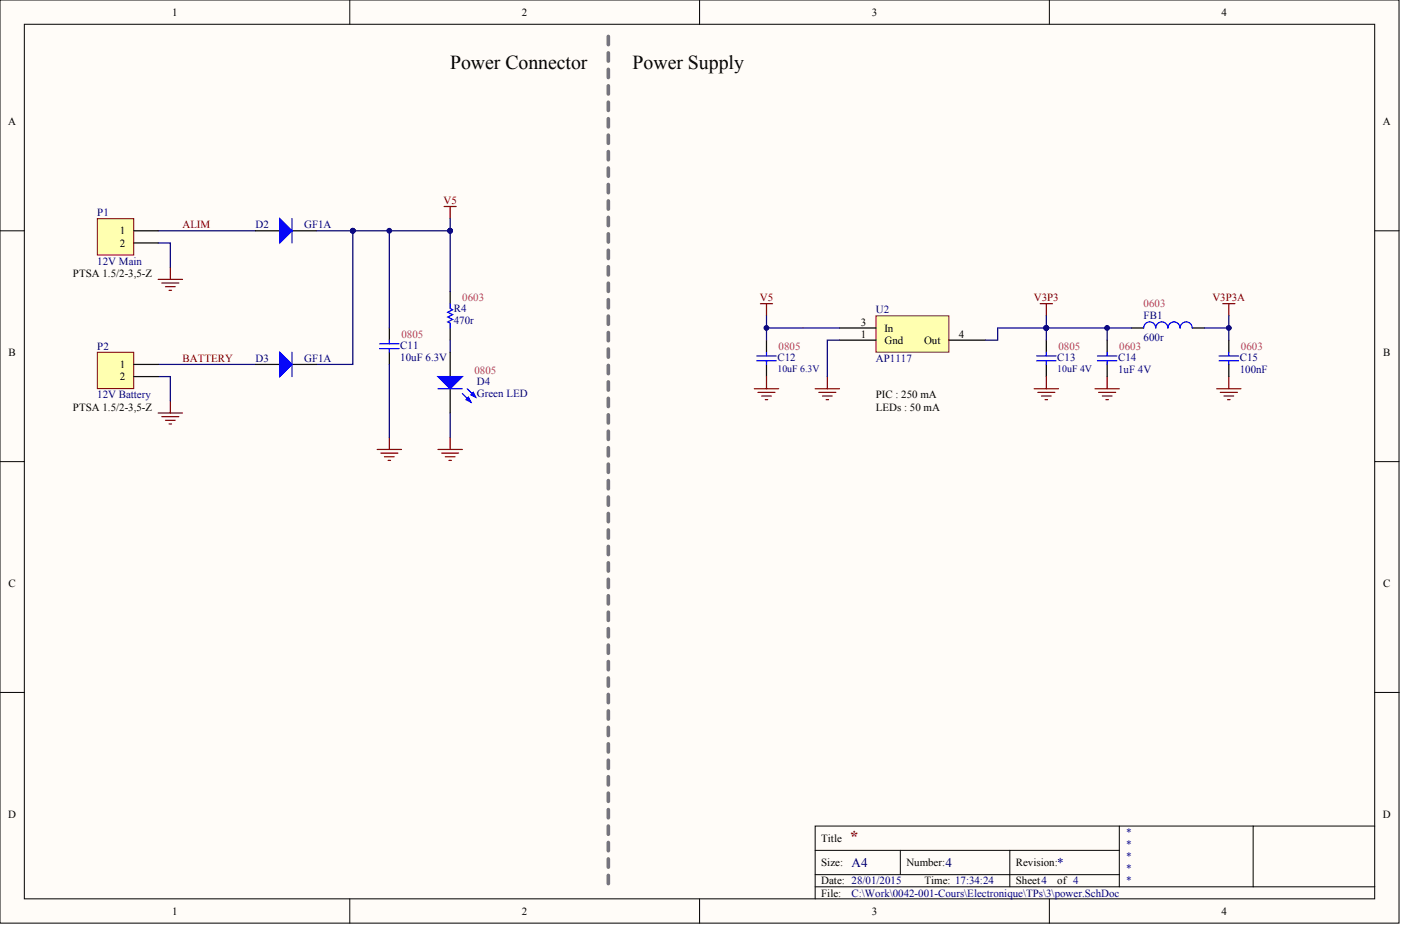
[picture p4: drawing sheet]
<svg xmlns="http://www.w3.org/2000/svg" width="488mm" height="322mm" viewBox="0 0 488 322" stroke-linecap="round" stroke-linejoin="round" font-family="sans-serif">
<g fill="#fffcf8" stroke="#000" stroke-width=".35">
<path d="M0 0h486.9v321.4h-486.9z"/>
<path d="M8.5 8.5h469.9v304.5h-469.9z"/>
</g>
<g fill="none" stroke="#000" stroke-width=".35">
<path d="M121.7 0v8.5M243.4 0v8.5M365.2 0v8.5M0 80.4h8.5M478.4 80.4h8.5M0 160.7h8.5M478.4 160.7h8.5M0 241.1h8.5M478.4 241.1h8.5M283.7 296.1h105.8M313.3 296.1v8.5M351.4 296.1v12.7"/>
<path d="M389.5 287.6v21.2M436.1 287.6h-152.4v25.4M478.4 287.6h-42.3v21.2M121.7 313v8.5M243.4 313v8.5M283.7 308.8h194.7M283.7 304.6h105.8M365.2 313v8.5"/>
</g>
<g fill="none" stroke="#000" stroke-width=".42">
<path d="M135.5 114.2v4.2M156.7 101.5v4.2M156.7 114.2v4.2M266.7 118.4v4.3M364.1 118.4v4.3M385.3 118.4v4.3M393.7 114.2h4.3M414.9 114.2h4.3M427.6 118.4v4.3M135.5 122.7v4.2M266.7 126.9v4.2M364.1 126.9v4.2"/>
<path d="M385.3 126.9v4.2M427.6 126.9v4.2"/>
</g>
<g fill="none" stroke="#00f" stroke-width=".42">
<path d="M132.1 119.7h6.8M135.5 118.4v1.3M156.7 105.7v1.7l.8 .5-1.7 .8 1.7 .9-1.7 .8 1.7 .8-1.7 .9 .9 .4v1.7M406.4 114.2a2.12 2.12 0 0 0-2.1-2.1 2.12 2.12 0 0 0-2.1 2.1 2.1 2.1 0 0 0-2.1-2.1 2.1 2.1 0 0 0-2.1 2.1M410.6 114.2a2.1 2.1 0 0 0-2.1-2.1 2.1 2.1 0 0 0-2 2.1M414.9 114.2a2.1 2.1 0 0 0-2.1-2.1 2.1 2.1 0 0 0-2.1 2.1M132.1 121.4h6.8M135.5 121.4v1.3M263.3 123.9h6.8M263.3 125.6h6.8M266.7 122.7v1.2M266.7 125.6v1.3"/>
<path d="M360.7 123.9h6.8M360.7 125.6h6.8M364.1 122.7v1.2M364.1 125.6v1.3M381.9 123.9h6.8M381.9 125.6h6.8M385.3 122.7v1.2M385.3 125.6v1.3M424.2 123.9h6.8M424.2 125.6h6.8M427.6 122.7v1.2M427.6 125.6v1.3"/>
</g>
<g fill="none" stroke="#800000" stroke-width=".42">
<path d="M154.5 71.9h4.3M156.7 71.9v4.2M55 97.3h8.5M56.3 98.6h5.9M57.6 99.8h3.4M59.3 93.1v4.2M58.9 101.1h.8M264.6 105.7h4.3M266.7 105.7v4.3M362 105.7h4.2M364.1 105.7v4.3M425.5 105.7h4.2"/>
<path d="M427.6 105.7v4.3M262.5 135.4h8.5M263.8 136.6h5.9M265 137.9h3.4M266.3 139.2h.9M266.7 131.1v4.3M283.7 135.4h8.4M284.9 136.6h6M286.2 137.9h3.4M287.5 139.2h.8M287.9 131.1v4.3M359.9 135.4h8.4"/>
<path d="M361.1 136.6h6M362.4 137.9h3.4M363.7 139.2h.8M364.1 131.1v4.3M381 135.4h8.5M382.3 136.6h5.9M383.6 137.9h3.4M384.9 139.2h.8M385.3 131.1v4.3M423.4 135.4h8.5M424.7 136.6h5.9M425.9 137.9h3.4"/>
<path d="M427.2 139.2h.8M427.6 131.1v4.3M131.2 156.5h8.5M132.5 157.8h5.9M133.8 159h3.4M135.5 152.3v4.2M152.4 156.5h8.5M153.7 157.8h5.9M155 159h3.3M156.7 152.3v4.2M135.1 160.3h.8M156.2 160.3h.9"/>
</g>
<g fill="none" stroke="#000080" stroke-width=".42">
<path d="M156.7 76.1v25.4M55 84.6h4.3v8.5M55 80.4h33.9M110.1 80.4h46.6M122.8 80.4v46.5h-12.7M135.5 80.4v33.8M156.7 118.4v4.3M266.7 110v8.4M266.7 114.2h12.7M347.2 114.2h16.9M364.1 110v8.4M135.5 126.9v25.4"/>
<path d="M156.7 143.8v8.5"/>
</g>
<g fill="#000080" stroke="#000080" stroke-width=".35">
<circle cx="122.8" cy="80.3" r=".83"/>
<circle cx="135.5" cy="80.3" r=".83"/>
<circle cx="156.6" cy="80.3" r=".83"/>
<circle cx="364.1" cy="114.2" r=".83"/>
<circle cx="266.7" cy="114.2" r=".83"/>
<circle cx="385.3" cy="114.2" r=".83"/>
<circle cx="427.6" cy="114.2" r=".83"/>
</g>
<path d="M364.1 114.2h29.6M385.3 114.2v4.2M419.2 114.2h8.4M427.6 110v8.4" fill="none" stroke="#11037f" stroke-width=".42"/>
<path d="M304.8 110h25.4v12.6h-25.4z" fill="#ffffb0" stroke="#800000" stroke-width=".35"/>
<path d="M292.1 114.2h12.7M292.1 118.4h12.7M330.2 118.4h12.7" fill="none" stroke="#000" stroke-width=".42"/>
<path d="M279.4 114.2h12.7M292.1 118.4h-4.2v12.7M347.2 114.2v4.2h-4.3" fill="none" stroke="#11037f" stroke-width=".42"/>
<path d="M211.7 12.7v296.1" fill="none" stroke="#75747e" stroke-width="1.3" stroke-dasharray="2.9 2.9"/>
<path d="M59.3 139.6v4.2M55 143.8h8.5M56.3 145.1h5.9M57.6 146.4h3.4M58.9 147.6h.8" fill="none" stroke="#800000" stroke-width=".42"/>
<path d="M55 131.1h4.3v8.5M55 126.9h33.9" fill="none" stroke="#000080" stroke-width=".42"/>
<path d="M33.9 76.1h12.6v12.7h-12.6z" fill="#ffffb0" stroke="#800000" stroke-width=".35"/>
<path d="M46.6 80.4h8.4M46.6 84.6h8.4" fill="none" stroke="#000" stroke-width=".42"/>
<path d="M33.9 122.7h12.6v12.6h-12.6z" fill="#ffffb0" stroke="#800000" stroke-width=".35"/>
<path d="M88.9 80.4h8.5M101.6 80.4h8.5M46.6 126.9h8.4M46.6 131.1h8.4M88.9 126.9h8.5M101.6 126.9h8.5M156.7 122.7v8.4M156.7 135.4v8.4" fill="none" stroke="#000" stroke-width=".42"/>
<g fill="#00f" stroke="#00f" stroke-width=".42">
<path d="M97.4 76.1l4.2 4.3-4.2 4.2z"/>
<path d="M97.4 122.7l4.2 4.2-4.2 4.2z"/>
<path d="M152.4 131.1h8.5l-4.2 4.3z"/>
<path d="M162.2 139.2l.8-.9 .9 1.7z"/>
<path d="M163.9 137.5l.8-.9 .8 1.7z"/>
</g>
<path d="M101.6 76.1v8.5M101.6 122.7v8.4M152.4 135.4h8.5M160.9 137l3 3M162.6 135.4l2.9 2.9" fill="none" stroke="#00f" stroke-width=".42"/>
<g font-size="6.9">
<text x="156.7" y="23.9">Power Connector</text>
<text x="220.2" y="23.9">Power Supply</text>
</g>
<text font-size="5.7" fill="#800000" x="295.5" y="293.2">*</text>
<g font-size="4.6" fill="#000080">
<text x="296.4" y="301.9">A4</text>
<text x="329" y="301.9">4</text>
<text x="367.9" y="301.9">*</text>
</g>
<g font-size="3.8">
<text x="59.9" y="5.5">1</text>
<text x="181.6" y="5.5">2</text>
<text x="303.4" y="5.5">3</text>
<text x="425.1" y="5.5">4</text>
<text x="2.8" y="43.6">A</text>
<text x="481.3" y="43.6">A</text>
<text x="41.7" y="81.6">1</text>
<text x="41.7" y="85.9">2</text>
<text x="25.4" y="96.4">PTSA 1.5/2-3,5-Z</text>
<text x="299.5" y="113.4">3</text>
<text x="299.5" y="117.6">1</text>
<text x="307.8" y="115.5">In</text>
<text x="307.8" y="119.7">Gnd</text>
<text x="321.6" y="119.7">Out</text>
<text x="333.6" y="117.6">4</text>
<text x="3" y="123.9">B</text>
<text x="481.4" y="123.9">B</text>
<text x="41.7" y="128.2">1</text>
<text x="41.7" y="132.4">2</text>
<text x="25.4" y="143">PTSA 1.5/2-3,5-Z</text>
<text x="304.8" y="138.7">PIC : 250 mA</text>
<text x="304.8" y="143">LEDs : 50 mA</text>
<text x="3" y="204.3">C</text>
<text x="481.4" y="204.3">C</text>
<text x="2.8" y="284.7">D</text>
<text x="481.3" y="284.7">D</text>
<text x="285.8" y="293.1">Title</text>
<text x="285.8" y="301.6">Size:</text>
<text x="315.4" y="301.6">Number:</text>
<text x="353.5" y="301.6">Revision:</text>
<text x="285.8" y="307.9">Date: 28/01/2015</text>
<text x="321.8" y="307.9">Time: 17:34:24</text>
<text x="353.5" y="307.9">Sheet4</text>
<text x="367.9" y="307.9">of 4</text>
<text x="285.8" y="312.2">File:</text>
<text x="59.9" y="318.5">1</text>
<text x="181.6" y="318.5">2</text>
<text x="303.4" y="318.5">3</text>
<text x="425.1" y="318.5">4</text>
</g>
<g font-size="3.8" fill="#800000">
<text x="154.3" y="71.1">V5</text>
<text x="63.5" y="79.5">ALIM</text>
<text x="264.4" y="104.9">V5</text>
<text x="359.8" y="104.9">V3P3</text>
<text x="421.9" y="104.9">V3P3A</text>
<text x="63.5" y="126.1">BATTERY</text>
</g>
<g font-size="3.8" fill="#000080">
<text x="33.9" y="75.3">P1</text>
<text x="88.9" y="79.5">D2</text>
<text x="105.8" y="79.5">GF1A</text>
<text x="33.9" y="92.2">12V Main</text>
<text x="157.9" y="108.7">R4</text>
<text x="157.9" y="112.9">470r</text>
<text x="304.8" y="109.1">U2</text>
<text x="398" y="111.2">FB1</text>
<text x="398" y="118.9">600r</text>
<text x="33.9" y="121.8">P2</text>
<text x="139.3" y="121.4">C11</text>
<text x="139.3" y="125.6">10uF 6.3V</text>
<text x="270.5" y="125.6">C12</text>
<text x="367.9" y="125.6">C13</text>
<text x="389.1" y="125.6">C14</text>
<text x="431.4" y="125.6">C15</text>
<text x="88.9" y="126.1">D3</text>
<text x="105.8" y="126.1">GF1A</text>
<text x="304.8" y="126.1">AP1117</text>
<text x="389.1" y="129.9">1uF 4V</text>
<text x="431.4" y="129.9">100nF</text>
<text x="166" y="134.1">D4</text>
<text x="33.9" y="138.7">12V Battery</text>
<text x="166" y="138.3">Green LED</text>
<text x="391.6" y="291">*</text>
<text x="391.6" y="295.3">*</text>
<text x="391.6" y="299.5">*</text>
<text x="391.6" y="303.7">*</text>
<text x="391.6" y="307.9">*</text>
<text x="296.4" y="312.2">C:\Work\0042-001-Cours\Electronique\TPs\3\power.SchDoc</text>
</g>
<g font-size="3.8" fill="#da2467">
<text x="160.9" y="104.9">0603</text>
<text x="398" y="107">0603</text>
<text x="139.7" y="117.6">0805</text>
<text x="271" y="121.8">0805</text>
<text x="368.3" y="121.8">0805</text>
<text x="389.5" y="121.8">0603</text>
<text x="431.9" y="121.8">0603</text>
<text x="165.1" y="130.3">0805</text>
</g>
<g font-size="3.4" fill="#000080">
<text x="270.5" y="129.5">10uF 6.3V</text>
<text x="367.9" y="129.5">10uF 4V</text>
</g>
</svg>
